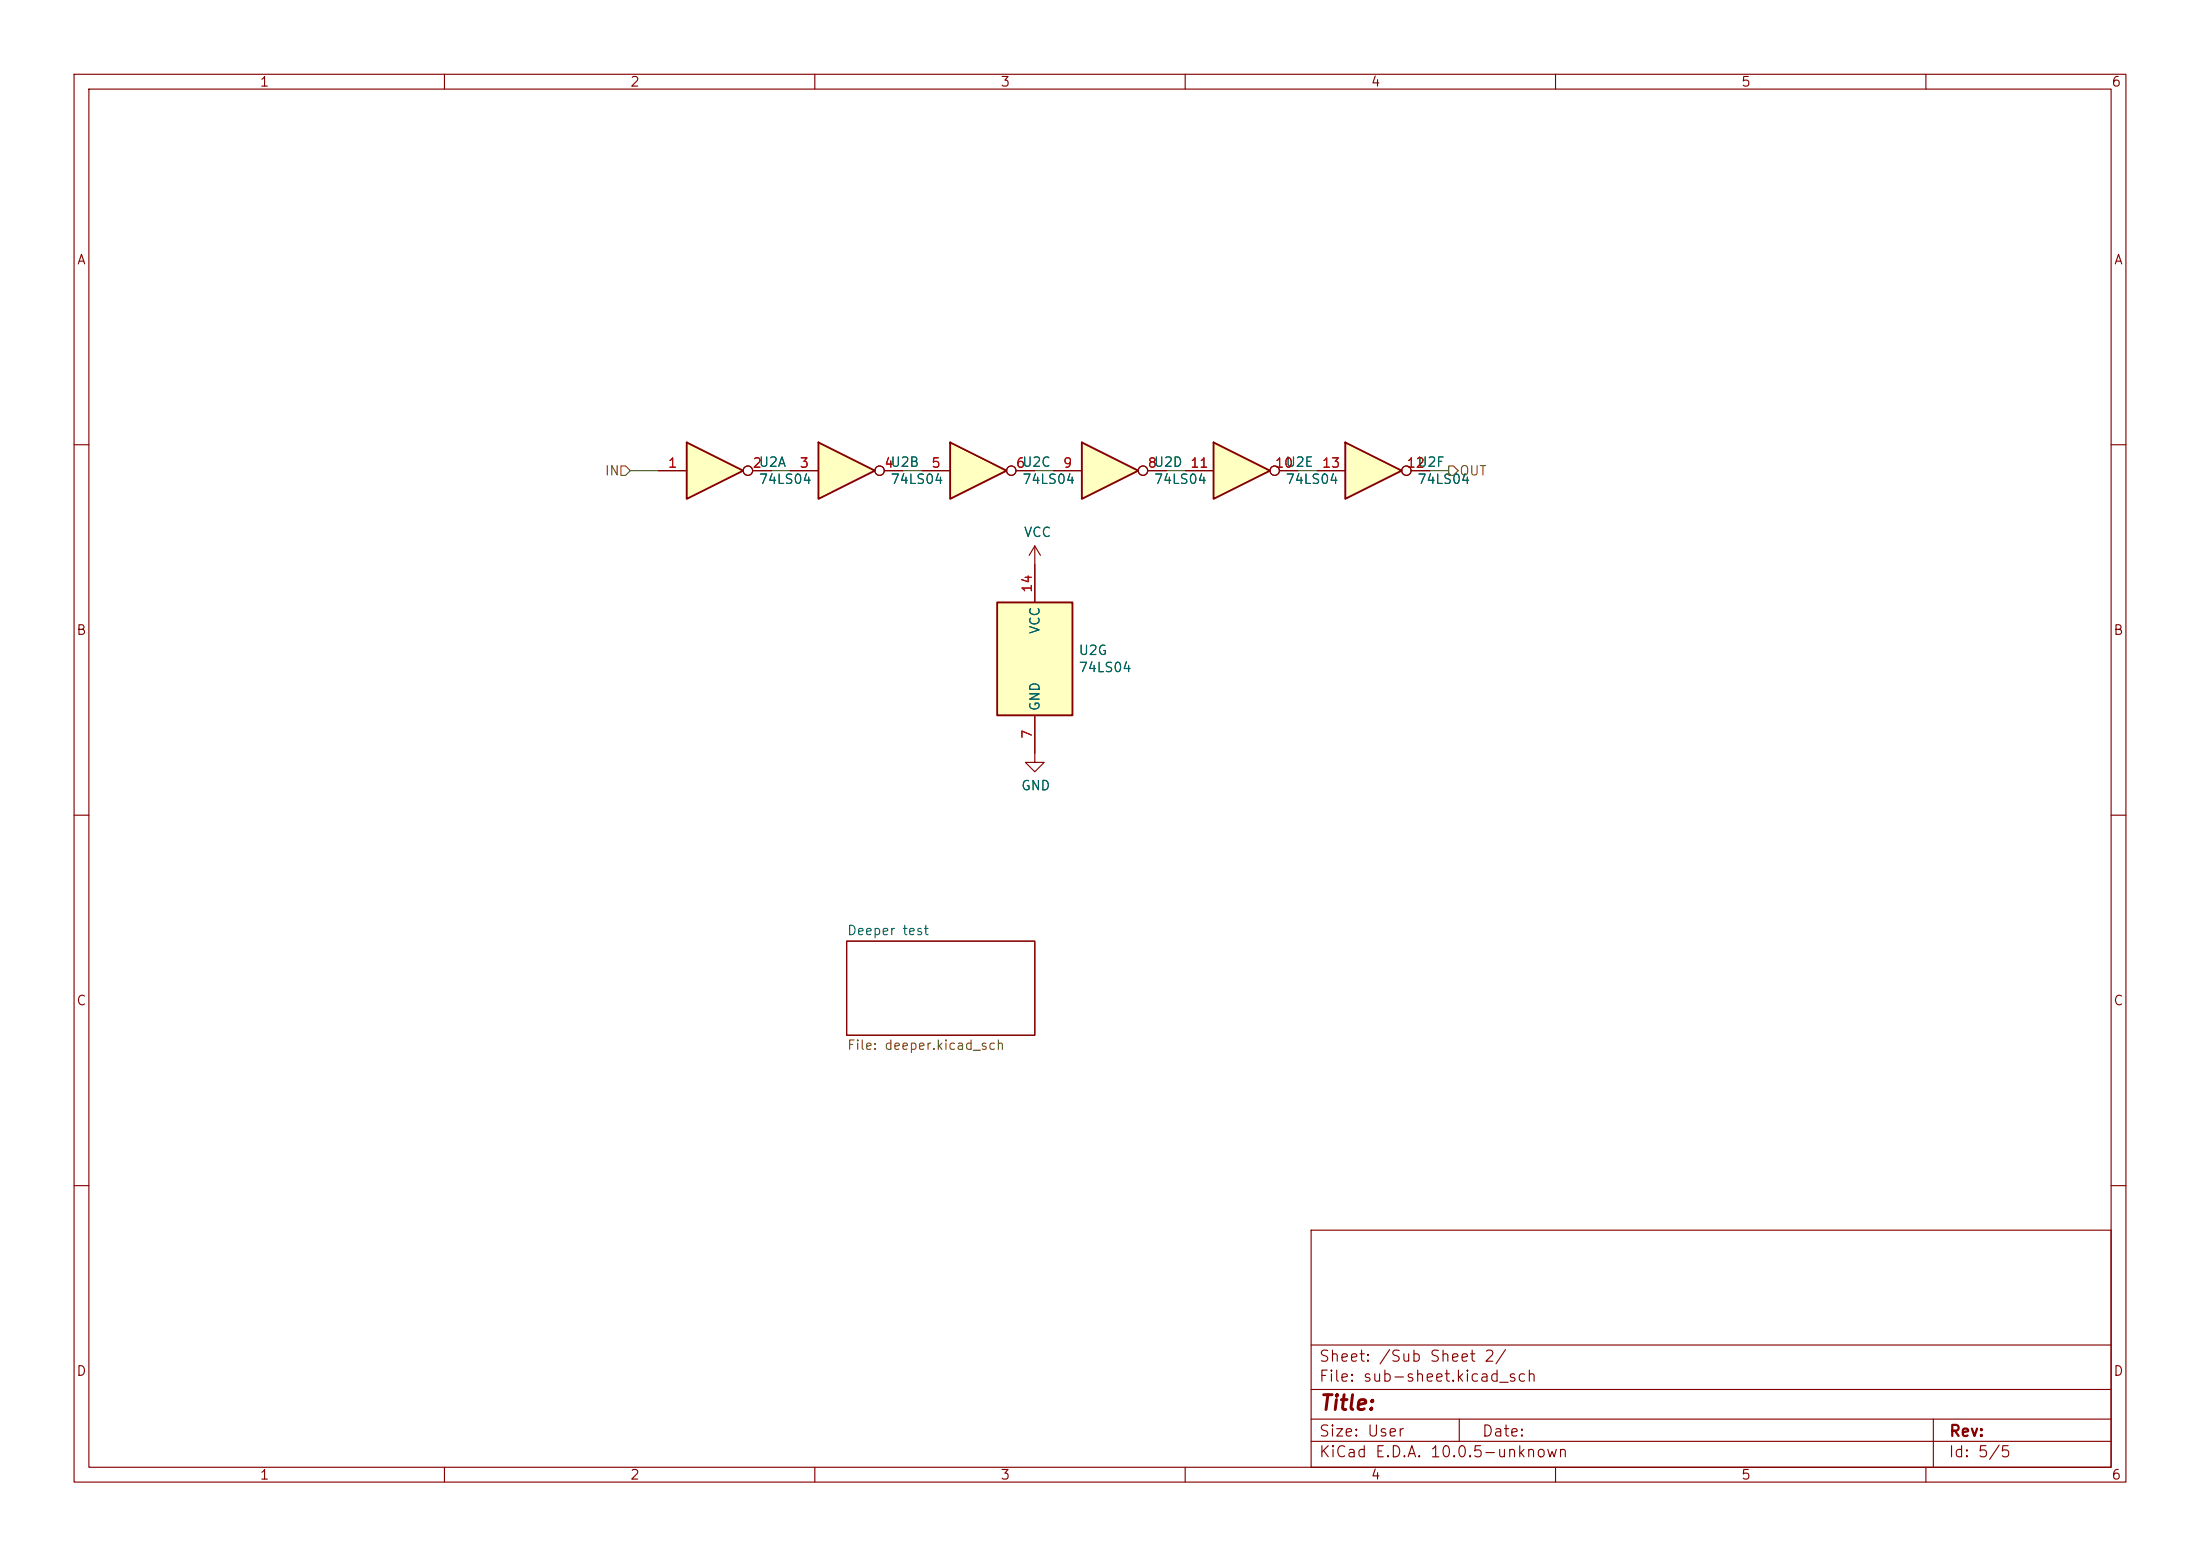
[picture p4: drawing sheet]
<svg xmlns="http://www.w3.org/2000/svg" width="297mm" height="210mm" viewBox="0 0 297 210" stroke-linecap="round" stroke-linejoin="round" font-family="sans-serif">
<g fill="none" stroke="#840000" stroke-width=".15">
<path d="M10 10h277v190h-277zM12 12h273v186h-273zM60 10v2M110 10v2M160 10v2M210 10v2M260 10v2M10 60h2M285 60h2M10 110h2M285 110h2M114.3 127h25.4v12.7h-25.4z"/>
<path d="M10 160h2M177 166h108v32h-108zM285 160h2M60 198v2M110 198v2M160 198v2M177 194.5h108M177 191.5h108M177 187.5h108M177 181.5h108M197 191.5v3M210 198v2"/>
<path d="M260 198v2M261 191.5v6.5"/>
</g>
<path d="M146 59.7l7.7 3.8-7.7 3.8z" fill="#ffffc2"/>
<path d="M146 59.7l7.7 3.8-7.7 3.8z" fill="none" stroke="#840000" stroke-width=".25"/>
<g fill="none" stroke="#840000" stroke-width=".15">
<path d="M142.2 63.5h3.8M154.9 63.5h2.6M139.7 101.6v1.3h1.3l-1.3 1.3-1.3-1.3h1.3"/>
<circle cx="154.3" cy="63.5" r=".63"/>
</g>
<path d="M128.3 59.7l7.6 3.8-7.6 3.8z" fill="#ffffc2"/>
<path d="M128.3 59.7l7.6 3.8-7.6 3.8z" fill="none" stroke="#840000" stroke-width=".25"/>
<g fill="none" stroke="#840000" stroke-width=".15">
<path d="M124.5 63.5h3.8M137.2 63.5h2.5M139.7 73.7l-.8 1.3M139.7 73.7l.8 1.3M139.7 73.7v2.5"/>
<circle cx="136.5" cy="63.5" r=".63"/>
</g>
<path d="M134.6 81.3h10.2v15.2h-10.2z" fill="#ffffc2"/>
<path d="M134.6 81.3h10.2v15.2h-10.2z" fill="none" stroke="#840000" stroke-width=".25"/>
<path d="M139.7 76.2v5.1M139.7 96.5v5.1" fill="none" stroke="#840000" stroke-width=".15"/>
<path d="M181.6 59.7l7.6 3.8-7.6 3.8z" fill="#ffffc2"/>
<path d="M181.6 59.7l7.6 3.8-7.6 3.8z" fill="none" stroke="#840000" stroke-width=".25"/>
<g fill="none" stroke="#840000" stroke-width=".15">
<path d="M177.8 63.5h3.8M190.5 63.5h2.5"/>
<circle cx="189.9" cy="63.5" r=".63"/>
</g>
<path d="M163.8 59.7l7.6 3.8-7.6 3.8z" fill="#ffffc2"/>
<path d="M163.8 59.7l7.6 3.8-7.6 3.8z" fill="none" stroke="#840000" stroke-width=".25"/>
<g fill="none" stroke="#840000" stroke-width=".15">
<path d="M160 63.5h3.8M172.7 63.5h2.6"/>
<circle cx="172.1" cy="63.5" r=".63"/>
</g>
<path d="M110.5 59.7l7.6 3.8-7.6 3.8z" fill="#ffffc2"/>
<path d="M110.5 59.7l7.6 3.8-7.6 3.8z" fill="none" stroke="#840000" stroke-width=".25"/>
<g fill="none" stroke="#840000" stroke-width=".15">
<path d="M106.7 63.5h3.8M119.4 63.5h2.5"/>
<circle cx="118.7" cy="63.5" r=".63"/>
</g>
<path d="M92.7 59.7l7.6 3.8-7.6 3.8z" fill="#ffffc2"/>
<path d="M92.7 59.7l7.6 3.8-7.6 3.8z" fill="none" stroke="#840000" stroke-width=".25"/>
<g fill="none" stroke="#840000" stroke-width=".15">
<path d="M88.9 63.5h3.8M101.6 63.5h2.5M106.7 63.5h3.8M119.4 63.5h2.5M124.5 63.5h3.8M137.2 63.5h2.5M139.7 76.2v5.1M142.2 63.5h3.8M154.9 63.5h2.6M160 63.5h3.8M172.7 63.5h2.6M177.8 63.5h3.8"/>
<path d="M190.5 63.5h2.5M139.7 96.5v5.1"/>
<circle cx="101" cy="63.5" r=".63"/>
<circle cx="118.7" cy="63.5" r=".63"/>
<circle cx="136.5" cy="63.5" r=".63"/>
<circle cx="154.3" cy="63.5" r=".63"/>
<circle cx="172.1" cy="63.5" r=".63"/>
<circle cx="189.9" cy="63.5" r=".63"/>
</g>
<path d="M83.8 62.9h.7l.6 .6-.6 .7h-.7zM195.6 62.9h.6l.6 .6-.6 .7h-.6z" fill="none" stroke="#725600" stroke-width=".15"/>
<path d="M85.1 63.5h3.8M104.1 63.5h2.6M121.9 63.5h2.6M139.7 63.5h2.5M157.5 63.5h2.5M175.3 63.5h2.5M193 63.5h2.6" fill="none" stroke="#009600" stroke-width=".15"/>
<text font-size="2" fill="#840000" x="178" y="190.8">Title:</text>
<g font-size="1.5" fill="#840000">
<text x="178" y="184.2">Sheet: /Sub Sheet 2/</text>
<text x="178" y="186.9">File: sub-sheet.kicad_sch</text>
<text x="178" y="197.1">KiCad E.D.A. 10.0.5-unknown</text>
<text x="178" y="194.3">Size: User</text>
<text x="200" y="194.3">Date:</text>
<text x="263" y="197.1">Id: 5/5</text>
<text x="263" y="194.3">Rev:</text>
</g>
<g font-size="1.3" fill="#840000">
<text x="35" y="12">1</text>
<text x="85" y="12">2</text>
<text x="135" y="12">3</text>
<text x="185" y="12">4</text>
<text x="235" y="12">5</text>
<text x="285" y="12">6</text>
<text x="10.3" y="36">A</text>
<text x="285.3" y="36">A</text>
<text x="10.2" y="86">B</text>
<text x="285.2" y="86">B</text>
<text x="10.2" y="136">C</text>
<text x="285.2" y="136">C</text>
<text x="10.2" y="186">D</text>
<text x="285.2" y="186">D</text>
<text x="35" y="200">1</text>
<text x="85" y="200">2</text>
<text x="135" y="200">3</text>
<text x="185" y="200">4</text>
<text x="235" y="200">5</text>
<text x="285" y="200">6</text>
</g>
<g font-size="1.3" fill="#725600">
<text x="81.6" y="64.5">IN</text>
<text x="196.9" y="64.5">OUT</text>
<text x="114.3" y="142">File: deeper.kicad_sch</text>
</g>
<g font-size="1.3" fill="#a90000">
<text x="90.1" y="63.4">1</text>
<text x="101.5" y="63.4">2U2A</text>
<text x="101.5" y="63.4">2</text>
<text x="107.9" y="63.4">3</text>
<text x="119.3" y="63.4">4U2B</text>
<text x="125.6" y="63.4">5</text>
<text x="137.1" y="63.4">6U2C</text>
<text x="143.4" y="63.4">9</text>
<text x="154.8" y="63.4">8U2D</text>
<text x="160.6" y="63.4">11</text>
<text x="172" y="63.4">10</text>
<text x="178.4" y="63.4">13</text>
<text x="189.8" y="63.4">12</text>
<text x="139.6" y="80.1" transform="rotate(-90 139.6 80.1)">14</text>
<text x="139.6" y="99.8" transform="rotate(-90 139.6 99.8)">7</text>
</g>
<g font-size="1.3" fill="#006464">
<text x="102.3" y="65.6">74LS04</text>
<text x="120.1" y="65.6">74LS04</text>
<text x="137.9" y="65.6">74LS04</text>
<text x="155.7" y="65.6">74LS04</text>
<text x="173.5" y="63.3">U2E</text>
<text x="173.5" y="65.6">74LS04</text>
<text x="191.2" y="63.3">U2F</text>
<text x="191.2" y="65.6">74LS04</text>
<text x="138.1" y="72.8">VCC</text>
<text x="140.7" y="85.7" transform="rotate(-90 140.7 85.7)">VCC</text>
<text x="145.5" y="88.7">U2G</text>
<text x="145.5" y="91">74LS04</text>
<text x="140.7" y="96.1" transform="rotate(-90 140.7 96.1)">GND</text>
<text x="137.8" y="107">GND</text>
<text x="114.3" y="126.5">Deeper test</text>
</g>
</svg>
